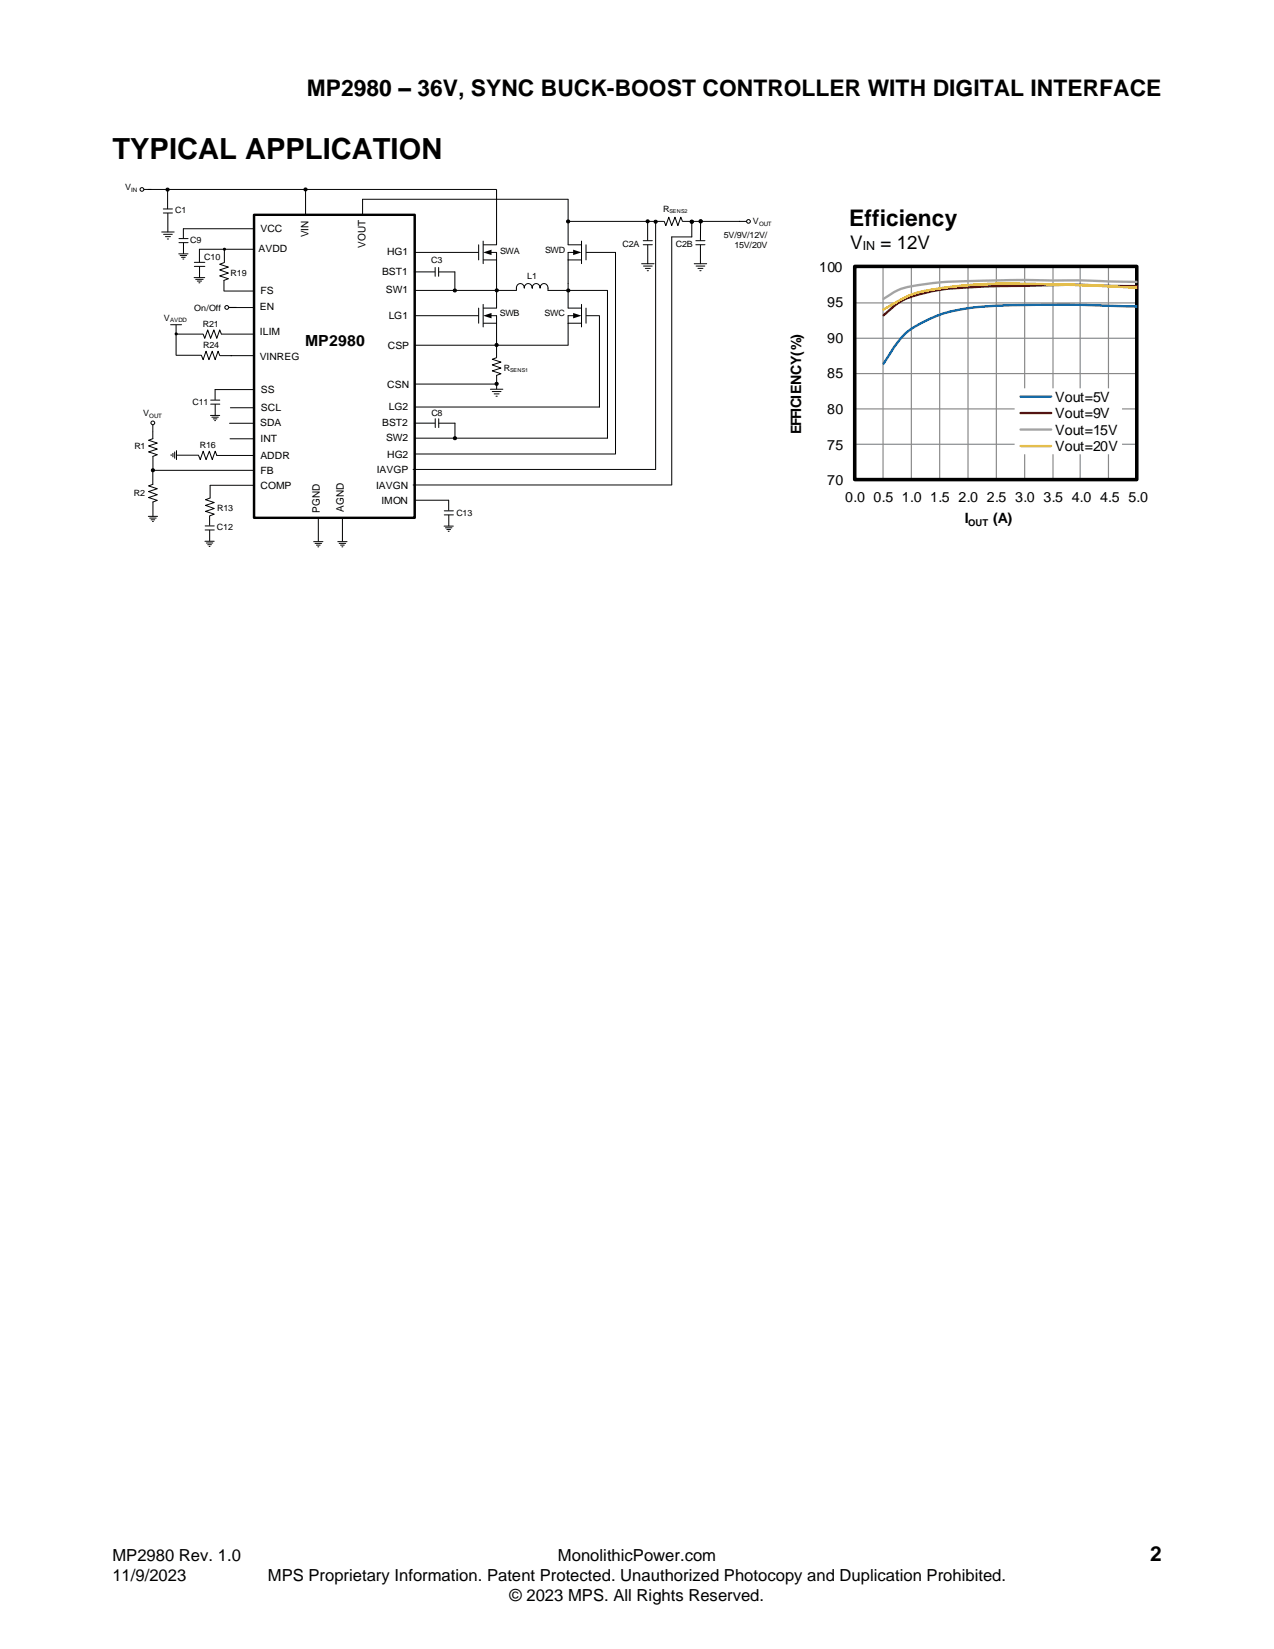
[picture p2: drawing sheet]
<svg xmlns="http://www.w3.org/2000/svg" width="216mm" height="279mm" viewBox="0 0 216 279" stroke-linecap="round" stroke-linejoin="round" font-family="sans-serif">
<path d="M43.1 36.4h27.2v51.3h-27.2z" fill="none" stroke="#000" stroke-width=".41"/>
<g fill="none" stroke="#000" stroke-width=".17">
<path d="M25.1 32.1h59M51.8 32.2v4.2M61.4 33.8v2.6M84.2 32.1v9.4M96.2 37.5h16.3M96.3 33.8v7.7M109.8 37.6v3.1M111.1 37.6v41.9M112.6 37.5l.2 .7 .5-1.4 .5 1.4 .6-1.4 .5 1.4 .5-1.4 .3 .7M115.7 37.5h9.7M117.2 37.6v2.5h-3.4M118.7 37.5v3.2"/>
<path d="M70.2 46.1h3.5M70.3 42.8h10.7M70.3 49.2h17.2M70.3 53.5h10.7M70.4 58.5h25.9M73.7 45.3v1.5M74.3 45.3v1.5M74.4 46.1h2.7M77.1 46.1v3M81.1 41.5v2.5M81.1 52.2v2.6M81.9 40.8v3.9"/>
<path d="M81.9 51.6v3.8M81.9 41.5h2.3M81.9 44h2.3M81.9 54.8h2.3M83.2 42.8h1v9.4h-2.3M83.2 53.5h1v7M87.5 49.2a.79 .79 0 0 1 .1-.8 .79 .79 0 0 1 .8-.3l.3 .2 .1 .5a.68 .68 0 0 1 .7-.8 .68 .68 0 0 1 .7 .8 .67 .67 0 0 1 .7-.8 .67 .67 0 0 1 .6 .8 .68 .68 0 0 1 .7-.8 .68 .68 0 0 1 .7 .8v.4h10M96.3 41.5h2.2M96.3 44h2.2M96.3 54.8h2.2M97.2 42.8h-.9v9.4h2.2M97.2 53.5h-.9v4.9"/>
<path d="M98.5 40.8v3.9M98.5 51.6v3.8M99.3 41.5v2.5M99.3 52.2v2.6M99.4 42.8h4.9M99.4 53.5h2.2M101.6 53.6v15.4h-31.3M102.9 49.2v25h-32.6M104.3 42.8v34.1M108.7 44.7h2.1M109 40.8h1.6M109 41.5h1.6"/>
<path d="M109 45.1h1.5M109.4 45.5h.8M109.7 45.9h.2M109.8 41.5v3.2M113.8 40.1v42M117.6 44.7h2.2M117.9 40.8h1.6M117.9 41.5h1.6M118 45.1h1.4M118.3 45.5h.8M118.6 45.9h.2M118.7 41.5v3.2"/>
<path d="M70 79.5h41.1M70.2 71.7h3.5M70.3 76.9h34M70.4 65.1h13.8M73.8 71v1.4M74.4 71v1.4M74.4 71.7h2.7v2.6M83.1 65.9h2.1M83.4 66.3h1.5M83.7 66.7h.9M84.1 67.1h.2M84.2 60.6l-.8 .3 1.5 .5-1.5 .4 1.5 .6-1.5 .4 1.5 .5-.7 .3v2.3"/>
<path d="M70 82.2h43.8"/>
<circle cx="51.8" cy="32.1" r=".27"/>
<circle cx="96.3" cy="37.5" r=".27"/>
<circle cx="109.8" cy="37.5" r=".27"/>
<circle cx="111.1" cy="37.6" r=".27"/>
<circle cx="117.2" cy="37.6" r=".27"/>
<circle cx="118.7" cy="37.5" r=".27"/>
<circle cx="77.1" cy="49.2" r=".27"/>
<circle cx="84.2" cy="58.5" r=".27"/>
<circle cx="84.2" cy="49.2" r=".27"/>
<circle cx="96.3" cy="49.2" r=".27"/>
<circle cx="77.1" cy="74.3" r=".27"/>
<circle cx="84.2" cy="65" r=".27"/>
</g>
<g fill="#000">
<path d="M81.9 42.8l1.4-.5v.9zM81.9 53.5l1.4-.5v.9zM97.1 42.3l1.4 .5-1.4 .4zM97.1 53l1.4 .5-1.4 .4z"/>
<circle cx="51.8" cy="32.1" r=".27"/>
<circle cx="96.3" cy="37.5" r=".27"/>
<circle cx="109.8" cy="37.5" r=".27"/>
<circle cx="111.1" cy="37.6" r=".27"/>
<circle cx="117.2" cy="37.6" r=".27"/>
<circle cx="118.7" cy="37.5" r=".27"/>
<circle cx="77.1" cy="49.2" r=".27"/>
<circle cx="84.2" cy="58.5" r=".27"/>
<circle cx="84.2" cy="49.2" r=".27"/>
<circle cx="96.3" cy="49.2" r=".27"/>
<circle cx="77.1" cy="74.3" r=".27"/>
<circle cx="84.2" cy="65" r=".27"/>
</g>
<circle cx="126.8" cy="37.5" r=".32" fill="#fff"/>
<g fill="none" stroke="#000" stroke-width=".17">
<path d="M27.4 39.3h2.1M27.7 35.4h1.5M27.7 36.1h1.5M27.7 39.7h1.5M28.4 32.2v3.2M28.4 36.1v3.2M125.2 37.5h1.3M28 40.1h.9M28.4 40.5h.2"/>
<circle cx="28.4" cy="32.1" r=".27"/>
<circle cx="126.8" cy="37.5" r=".32"/>
</g>
<circle cx="28.4" cy="32.1" r=".27" fill="#000"/>
<circle cx="24.1" cy="32.1" r=".32" fill="#fff"/>
<g fill="none" stroke="#000" stroke-width=".17">
<path d="M24.4 32.1h1.3M42.9 38.8h-11.8v1.5M30.3 43h1.6M30.3 40.4h1.6M30.3 41.1h1.6M30.5 43.3h1.1M30.8 43.6h.6M31 43.9h.2M31.1 41.2v1.8M33.8 42.2h9.1M25.9 73.2v1.1M25.9 79.6v2.4"/>
<path d="M25.9 74.3l-.7 .3 1.5 .5-1.5 .5 1.5 .5-1.5 .5 1.5 .4-.8 .3v2.4M26 79.7h17M25.1 87.5h1.6M25.4 87.8h1.1M25.6 88.1h.6M25.8 88.4h.2M25.9 82.1l-.7 .2 1.5 .5-1.5 .5 1.5 .5-1.5 .5 1.5 .5-.8 .3v2.4M34.7 91.7h1.6M34.8 89.1h1.5M34.8 89.8h1.5M35 92h1.1M35.2 92.3h.6"/>
<path d="M35.4 92.6h.2M35.5 87.4v1.6M35.5 89.9v1.8M43 82.2l-7.4 .1v2.1l-.8 .3 1.5 .4-1.5 .5 1.5 .6-1.5 .4 1.5 .5-.7 .3M53.2 91.8h1.5M53.4 92.1h1.1M53.6 92.4h.7M53.9 92.7h.1M53.9 87.7v4M57.2 91.8h1.6M57.5 92.1h1.1M57.7 92.4h.6"/>
<path d="M57.9 92.7h.2M58 87.7v4"/>
<circle cx="24.1" cy="32.1" r=".32"/>
<circle cx="25.9" cy="79.7" r=".27"/>
</g>
<circle cx="25.9" cy="79.7" r=".27" fill="#000"/>
<circle cx="25.9" cy="71.6" r=".32" fill="#fff"/>
<g fill="none" stroke="#000" stroke-width=".17">
<path d="M61.4 33.8h34.8M32.9 47h1.8M32.9 44.5h1.8M32.9 45.1h1.8M33.2 47.3h1.2M33.4 47.6h.8M33.7 47.9h.2M33.8 42.2v2.2M33.8 45.2v1.8M37.6 56.6h5.4M38 44.5l-.8 .3 1.5 .5-1.5 .4 1.5 .6-1.5 .4 1.5 .5-.7 .3v1.8M38 49.3h4.9"/>
<path d="M38 42.3v2.2M38.9 52.1h4M25.9 72v1.2M35.7 70.4h1.5M35.7 67.8h1.5M35.7 68.5h1.5M35.9 70.7h1.1M36.1 71h.7M36.4 71.3h.1M36.5 66v1.7M36.5 66h6.5M36.5 68.5v1.8"/>
<path d="M36.7 77.2h6.2M38.9 71.7h4M39 74.3h3.9M39 69.1h4M70.4 84.8h5.6M75.3 89.1h1.5M75.3 86.6h1.5M75.3 87.2h1.5M75.5 89.4h1.1M75.7 89.7h.7M76 90h.1M76 84.8v1.7"/>
<path d="M76.1 87.3v1.8"/>
<circle cx="25.9" cy="71.6" r=".32"/>
</g>
<circle cx="38.4" cy="52.1" r=".33" fill="#fff"/>
<g fill="none" stroke="#000" stroke-width=".17">
<path d="M28.9 55h1.9M29.8 55.1v5.1M29.8 56.6h4.5M34.4 56.6l.3 .7 .5-1.4 .5 1.4 .5-1.4 .5 1.4 .5-1.4 .3 .7M38.8 52.1h1.3M29 77v.2M29.3 76.8v.6M29.6 76.6v1M29.9 60.2h4.2M29.9 76.4v1.5M29.9 77.1h3.7M33.6 77.2l.3 .7 .5-1.4 .5 1.4 .6-1.4 .5 1.4 .5-1.4 .2 .7"/>
<path d="M34.1 60.2l.3 .7 .5-1.4 .5 1.4 .6-1.4 .5 1.4 .5-1.4 .2 .7M37.3 60.3h5.8"/>
<circle cx="38.4" cy="52.1" r=".33"/>
</g>
<g fill="#000">
<circle cx="29.9" cy="56.6" r=".27"/>
<circle cx="38" cy="42.2" r=".27"/>
</g>
<g fill="none" stroke="#898989" stroke-width=".2">
<path d="M144.8 45.1h47.8v36.2M144.8 51.3h47.8M144.8 57.3h47.8M149.6 45.1v36.2M154.4 45.1v36.2M159.2 45.1v36.2M164 45.1v36.2M168.8 45.1v36.2M173.6 45.1v36.2M178.4 45.1v36.2M183 45.1v36.2M187.8 45.1v36.2"/>
<path d="M144.8 63.3h47.8M144.8 69.3h47.8M144.8 75.3h47.8"/>
</g>
<path d="M144.8 45.1h47.8v36.2h-47.8z" fill="none" stroke="#000" stroke-width=".6"/>
<path d="M144.8 45.1v36.2h47.8" fill="none" stroke="#000" stroke-width=".2"/>
<path d="M192.7 51.9l-9.5-.2-7.5-.1a73.8 73.8 0 0 0-14.3 1.1 20.6 20.6 0 0 0-8.2 4.1 29.4 29.4 0 0 0-3.5 4.8" fill="none" stroke="#0070c0" stroke-width=".4"/>
<path d="M192.7 48.5h-4a308.3 308.3 0 0 0-21.2 0 53.3 53.3 0 0 0-11.1 1.2 11.6 11.6 0 0 0-6.7 3.7" fill="none" stroke="#c00000" stroke-width=".4"/>
<path d="M192.7 47.8l-9.5-.3h-15a70 70 0 0 0-14.8 1.2 11 11 0 0 0-3.7 1.9" fill="none" stroke="#a5a5a5" stroke-width=".4"/>
<path d="M192.7 48.8l-6.8-.4-10.2-.3a78.3 78.3 0 0 0-20.5 1.6 30.4 30.4 0 0 0-5.5 2.7" fill="none" stroke="#ffc000" stroke-width=".4"/>
<path d="M171.9 65.8h18.2v11.2h-18.2z" fill-rule="evenodd" fill="#fff"/>
<path d="M172.9 67.2h5.2" fill="none" stroke="#0070c0" stroke-width=".4"/>
<path d="M172.9 70h5.2" fill="none" stroke="#c00000" stroke-width=".4"/>
<path d="M172.9 72.8h5.2" fill="none" stroke="#a5a5a5" stroke-width=".4"/>
<path d="M172.9 75.6h5.2" fill="none" stroke="#ffc000" stroke-width=".4"/>
<text font-size="4.9" x="19" y="26.9">TYPICAL APPLICATION</text>
<g font-size="3.9">
<text x="52" y="16.3">MP2980 – 36V, SYNC BUCK-BOOST CONTROLLER WITH DIGITAL INTERFACE</text>
<text x="143.9" y="38.4">Efficiency</text>
</g>
<text font-size="3.5" x="194.9" y="264.6">2</text>
<g font-size="3.2">
<text x="144.1" y="42.2">V</text>
<text x="149.2" y="42.2">= 12V</text>
</g>
<g font-size="2.8">
<text x="19" y="264.6">MP2980 Rev. 1.0</text>
<text x="19" y="267.9">11/9/2023</text>
<text x="45.4" y="267.9">MPS Proprietary Information. Patent Protected. Unauthorized Photocopy and Duplication Prohibited.</text>
<text x="94.6" y="264.6">MonolithicPower.com</text>
<text x="86.4" y="271.2">© 2023 MPS. All Rights Reserved.</text>
</g>
<text font-size="2.6" x="51.7" y="58.6">MP2980</text>
<g font-size="2.4">
<text x="138.8" y="46">100</text>
<text x="140.2" y="52.1">95</text>
<text x="140.2" y="58.1">90</text>
<text x="140.2" y="64.1">85</text>
<text x="140.2" y="70.1">80</text>
<text x="178.8" y="68">Vout=5V</text>
<text x="178.8" y="70.8">Vout=9V</text>
<text x="135.8" y="73.6" transform="rotate(-90 135.8 73.6)">EFFICIENCY(%)</text>
<text x="140.2" y="76.2">75</text>
<text x="178.8" y="73.6">Vout=15V</text>
<text x="178.8" y="76.4">Vout=20V</text>
<text x="140.2" y="82.2">70</text>
<text x="143.2" y="85.1">0.0</text>
<text x="148" y="85.1">0.5</text>
<text x="152.8" y="85.1">1.0</text>
<text x="157.6" y="85.1">1.5</text>
<text x="162.4" y="85.1">2.0</text>
<text x="163.5" y="88.7">I</text>
<text x="167.2" y="85.1">2.5</text>
<text x="168.3" y="88.7">(A)</text>
<text x="172" y="85.1">3.0</text>
<text x="176.8" y="85.1">3.5</text>
<text x="181.6" y="85.1">4.0</text>
<text x="186.4" y="85.1">4.5</text>
<text x="191.2" y="85.1">5.0</text>
</g>
<text font-size="2.1" x="146.2" y="42.3">IN</text>
<text font-size="1.8" x="58.3" y="86.7" transform="rotate(-90 58.3 86.7)">AGND</text>
<g font-size="1.7">
<text x="44.1" y="39.2">VCC</text>
<text x="52.3" y="40.2" transform="rotate(-90 52.3 40.2)">VIN</text>
<text x="62" y="42" transform="rotate(-90 62 42)">VOUT</text>
<text x="43.8" y="42.7">AVDD</text>
<text x="64.7" y="46.6">BST1</text>
<text x="65.6" y="43.3">HG1</text>
<text x="44.1" y="52.5">EN</text>
<text x="44.2" y="49.8">FS</text>
<text x="65.4" y="49.7">SW1</text>
<text x="44.1" y="56.8">ILIM</text>
<text x="65.7" y="59.1">CSP</text>
<text x="65.9" y="54.1">LG1</text>
<text x="44" y="61">VINREG</text>
<text x="65.6" y="65.7">CSN</text>
<text x="44.2" y="66.5">SS</text>
<text x="44.2" y="69.6">SCL</text>
<text x="65.9" y="69.5">LG2</text>
<text x="44.1" y="72.2">SDA</text>
<text x="44.1" y="77.7">ADDR</text>
<text x="44.2" y="74.9">INT</text>
<text x="64.8" y="72.2">BST2</text>
<text x="65.4" y="74.8">SW2</text>
<text x="65.6" y="77.5">HG2</text>
<text x="44.1" y="82.8">COMP</text>
<text x="44.1" y="80.2">FB</text>
<text x="63.8" y="82.8">IAVGN</text>
<text x="63.9" y="80.2">IAVGP</text>
<text x="54.2" y="86.9" transform="rotate(-90 54.2 86.9)">PGND</text>
<text x="64.6" y="85.3">IMON</text>
</g>
<text font-size="1.6" x="164.1" y="89.1">OUT</text>
<g font-size="1.5">
<text x="21.2" y="32.2">V</text>
<text x="112.4" y="35.9">R</text>
<text x="29.7" y="36.1">C1</text>
<text x="32.2" y="41.2">C9</text>
<text x="105.5" y="41.9">C2A</text>
<text x="114.6" y="41.8">C2B</text>
<text x="122.7" y="40.3">5V/9V/12V/</text>
<text x="127.6" y="38">V</text>
<text x="34.6" y="44">C10</text>
<text x="39.1" y="46.8">R19</text>
<text x="73.1" y="44.6">C3</text>
<text x="84.8" y="43">SWA</text>
<text x="89.3" y="47.2">L1</text>
<text x="92.4" y="42.9">SWD</text>
<text x="124.4" y="42">15V/20V</text>
<text x="32.9" y="52.7">On/Off</text>
<text x="84.7" y="53.6">SWB</text>
<text x="92.3" y="53.6">SWC</text>
<text x="27.8" y="54.3">V</text>
<text x="34.4" y="55.4">R21</text>
<text x="34.4" y="59">R24</text>
<text x="85.4" y="62.8">R</text>
<text x="24.2" y="70.6">V</text>
<text x="32.6" y="68.6">C11</text>
<text x="73.1" y="70.4">C8</text>
<text x="22.8" y="76.2">R1</text>
<text x="33.9" y="75.8">R16</text>
<text x="22.7" y="84.1">R2</text>
<text x="36.8" y="89.9">C12</text>
<text x="36.8" y="86.6">R13</text>
<text x="77.4" y="87.4">C13</text>
</g>
<g font-size="1">
<text x="22.3" y="32.5">IN</text>
<text x="128.6" y="38.2">OUT</text>
<text x="28.8" y="54.5">AVDD</text>
<text x="25.3" y="70.8">OUT</text>
</g>
<g font-size=".9">
<text x="113.4" y="36.1">SENS2</text>
<text x="86.4" y="63">SENS1</text>
</g>
</svg>
